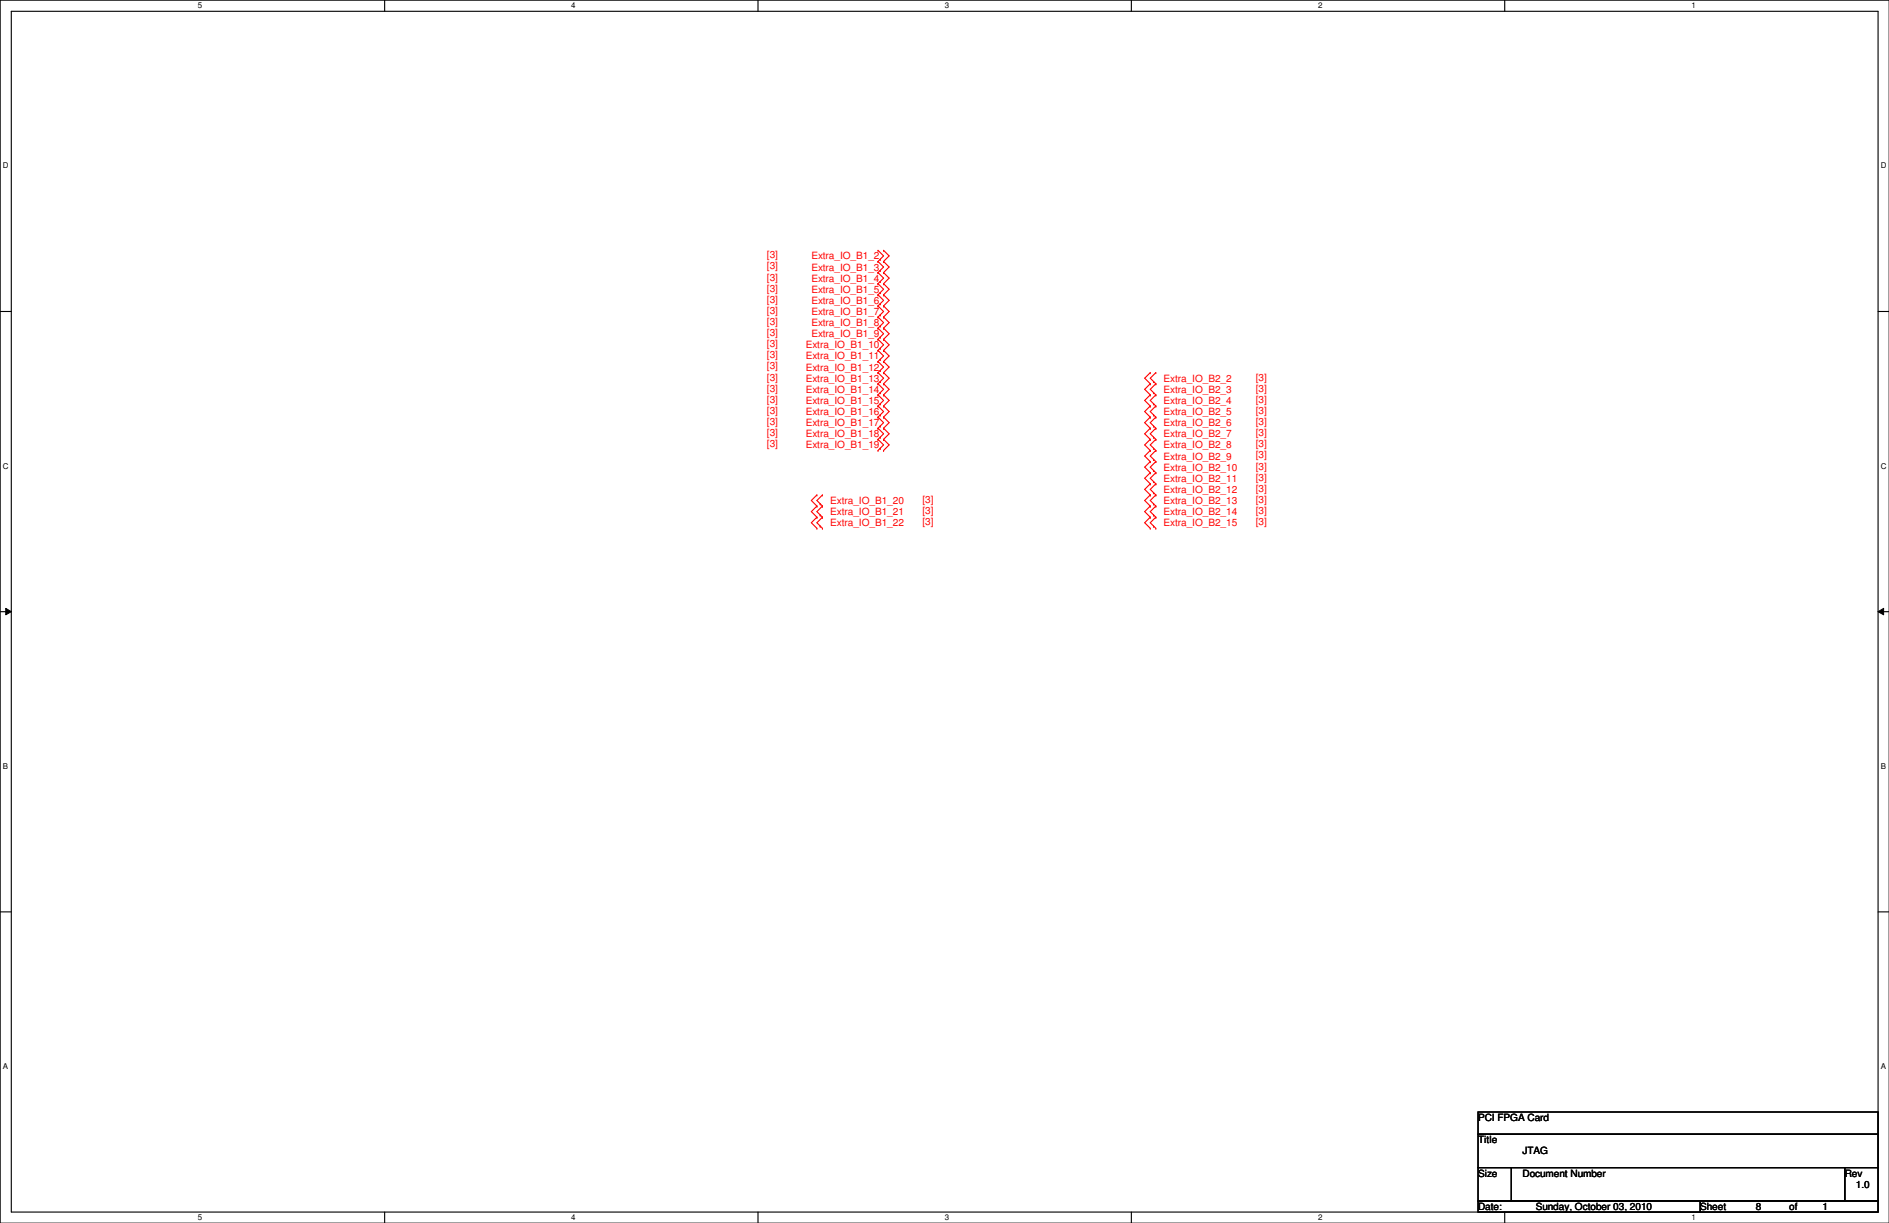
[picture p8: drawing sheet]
<svg xmlns="http://www.w3.org/2000/svg" width="432mm" height="279mm" viewBox="0 0 432 279" stroke-linecap="round" stroke-linejoin="round" font-family="sans-serif">
<path d="M0 0h431.8v279.4h-431.8zM2.6 2.6h426.7v274.3h-426.7z" fill="none" stroke="#000" stroke-width=".25"/>
<g fill="#fff">
<path d="M45.3 .3h.9v2h-.9z"/>
<path d="M45.3 277.2h.9v1.9h-.9z"/>
</g>
<path d="M87.9 0v2.6M87.9 276.9v2.5" fill="none" stroke="#000" stroke-width=".25"/>
<g fill="#fff">
<path d="M130.6 .3h1v2h-1z"/>
<path d="M130.6 277.2h1v1.9h-1z"/>
</g>
<path d="M173.3 0v2.6M173.3 276.9v2.5" fill="none" stroke="#000" stroke-width=".25"/>
<g fill="#fff">
<path d="M215.9 .3h1v2h-1z"/>
<path d="M215.9 277.2h1v1.9h-1z"/>
</g>
<path d="M258.6 0v2.6M258.6 276.9v2.5" fill="none" stroke="#000" stroke-width=".25"/>
<g fill="#fff">
<path d="M301.3 .3h1v2h-1z"/>
<path d="M301.3 277.2h1v1.9h-1z"/>
</g>
<path d="M344 0v2.6M344 276.9v2.5" fill="none" stroke="#000" stroke-width=".25"/>
<g fill="#fff">
<path d="M386.6 .3h1v2h-1z"/>
<path d="M386.6 277.2h1v1.9h-1z"/>
<path d="M.7 36.9h1.2v2h-1.2z"/>
<path d="M429.9 36.9h1.3v2h-1.3z"/>
<path d="M.7 105.5h1.2v1.9h-1.2z"/>
<path d="M429.9 105.5h1.3v1.9h-1.3z"/>
</g>
<path d="M0 71.2h2.6M429.3 71.2h2.5" fill="none" stroke="#000" stroke-width=".25"/>
<g fill="#fff">
<path d="M.7 174h1.2v2h-1.2z"/>
<path d="M429.9 174h1.2v2h-1.2z"/>
</g>
<path d="M0 139.7h2.6M429.3 139.7h2.5" fill="none" stroke="#000" stroke-width=".25"/>
<path d="M1.3 139l1.3 .7-1.3 .8zM429.3 139.7l1.3-.7v1.5z" fill="#000"/>
<path d="M1.3 139l1.3 .7-1.3 .8zM429.3 139.7l1.3-.7v1.5z" fill="none" stroke="#000" stroke-width=".23"/>
<g fill="#fff">
<path d="M.7 242.6h1.2v2h-1.2z"/>
<path d="M429.9 242.6h1.2v2h-1.2z"/>
</g>
<path d="M0 208.3h2.6M429.3 208.3h2.5M337.9 254h91.4v5.1h-91.4zM337.9 259.1h91.4v7.6h-91.4zM337.9 266.7h7.6v7.7h-7.6zM337.9 274.4h50.8v2.5h-50.8zM345.5 266.7h76.2v7.7h-76.2zM388.7 274.4h40.6v2.5h-40.6zM421.7 266.7h7.6v7.7h-7.6z" fill="none" stroke="#000" stroke-width=".25"/>
<g fill="none" stroke="#f00" stroke-width=".25">
<path d="M200.7 57.2h.1M200.7 59.7h.1M200.7 57.2l1.3 1.3-1.3 1.2M200.7 59.7l1.3 1.3-1.3 1.3M201.2 59.2h.1M202 57.2h.1M202 59.7h.1M202 57.2l1.2 1.3-1.2 1.2M202 59.7l1.2 1.3-1.2 1.3M200.7 62.3h.1M200.7 69.9h.1M200.7 72.4h.1"/>
<path d="M200.7 64.8h.1M200.7 67.4h.1M200.7 75h.1M200.7 77.5h.1M200.7 69.9l1.3 1.3-1.3 1.2M200.7 62.3l1.3 1.2-1.3 1.3M200.7 67.4l1.3 1.2-1.3 1.3M200.7 64.8l1.3 1.3-1.3 1.3M200.7 72.4l1.3 1.3-1.3 1.3M200.7 75l1.3 1.2-1.3 1.3M200.7 77.5l1.3 1.3-1.3 1.3M201.2 61.8h.1"/>
<path d="M201.2 71.9h.1M201.2 64.3h.1M201.2 69.4h.1M201.2 66.8h.1M201.2 74.5h.1M201.2 77h.1M201.2 79.5h.1M202 62.3h.1M202 69.9h.1M202 72.4h.1M202 64.8h.1M202 67.4h.1"/>
<path d="M202 75h.1M202 77.5h.1M202 69.9l1.2 1.3-1.2 1.2M202 62.3l1.2 1.2-1.2 1.3M202 67.4l1.2 1.2-1.2 1.3M202 64.8l1.2 1.3-1.2 1.3M202 72.4l1.2 1.3-1.2 1.3M202 75l1.2 1.2-1.2 1.3M202 77.5l1.2 1.3-1.2 1.3M200.7 80.1h.1M200.7 82.6h.1M200.7 85.1h.1"/>
<path d="M200.7 87.7h.1M200.7 90.2h.1M200.7 92.8h.1M200.7 95.3h.1M200.7 97.8h.1M200.7 97.8l1.3 1.3-1.3 1.3M200.7 80.1l1.3 1.2-1.3 1.3M200.7 82.6l1.3 1.3-1.3 1.2M200.7 85.1l1.3 1.3-1.3 1.3M200.7 87.7l1.3 1.2-1.3 1.3M200.7 92.8l1.3 1.2-1.3 1.3M200.7 95.3l1.3 1.3-1.3 1.2"/>
<path d="M200.7 90.2l1.3 1.3-1.3 1.3M201.2 82.1h.1M201.2 84.6h.1M201.2 87.2h.1M201.2 89.7h.1M201.2 94.8h.1M201.2 97.3h.1M201.2 92.2h.1M201.2 99.9h.1M202 80.1h.1M202 82.6h.1M202 85.1h.1"/>
<path d="M202 87.7h.1M202 90.2h.1M202 92.8h.1M202 95.3h.1M202 97.8h.1M202 95.3l1.2 1.3-1.2 1.2M202 97.8l1.2 1.3-1.2 1.3M202 80.1l1.2 1.2-1.2 1.3M202 82.6l1.2 1.3-1.2 1.2M202 85.1l1.2 1.3-1.2 1.3M202 87.7l1.2 1.2-1.2 1.3M202 92.8l1.2 1.2-1.2 1.3"/>
<path d="M202 90.2l1.2 1.3-1.2 1.3M262.9 85.1h.1M262.9 87.7h.1M262.9 90.2h.1M262.9 92.8h.1M262.9 95.3h.1M262.9 97.8h.1M262.9 85.1l-1.2 1.3 1.2 1.3M262.9 87.7l-1.2 1.2 1.2 1.3M262.9 90.2l-1.2 1.3 1.2 1.3M262.9 92.8l-1.2 1.2 1.2 1.3M262.9 97.8l-1.2 1.3 1.2 1.3"/>
<path d="M262.9 95.3l-1.2 1.3 1.2 1.2M263.7 87.2h.1M263.7 89.7h.1M263.7 92.2h.1M263.7 94.8h.1M263.7 99.9h.1M263.7 97.3h.1M264.2 85.1h.1M264.2 87.7h.1M264.2 90.2h.1M264.2 92.8h.1M264.2 95.3h.1"/>
<path d="M264.2 97.8h.1M264.2 85.1l-1.3 1.3 1.3 1.3M264.2 87.7l-1.3 1.2 1.3 1.3M264.2 90.2l-1.3 1.3 1.3 1.3M264.2 92.8l-1.3 1.2 1.3 1.3M264.2 97.8l-1.3 1.3 1.3 1.3M264.2 95.3l-1.3 1.3 1.3 1.2M186.7 113.1h.1M186.7 115.6h.1M186.7 118.2h.1M186.7 113.1l-1.2 1.2 1.2 1.3M186.7 115.6l-1.2 1.3 1.2 1.3"/>
<path d="M186.7 118.2l-1.2 1.2 1.2 1.3M187.5 115.1h.1M187.5 117.6h.1M188 113.1h.1M188 115.6h.1M188 118.2h.1M188 113.1l-1.3 1.2 1.3 1.3M188 115.6l-1.3 1.3 1.3 1.3M188 118.2l-1.3 1.2 1.3 1.3M200.7 100.4h.1M200.7 102.9h.1M200.7 100.4l1.3 1.2-1.3 1.3"/>
<path d="M201.2 102.4h.1M202 100.4h.1M202 102.9h.1M202 100.4l1.2 1.2-1.2 1.3M262.9 100.4h.1M262.9 102.9h.1M262.9 105.5h.1M262.9 108h.1M262.9 110.5h.1M262.9 113.1h.1M262.9 115.6h.1M262.9 118.2h.1"/>
<path d="M262.9 100.4l-1.2 1.2 1.2 1.3M262.9 102.9l-1.2 1.3 1.2 1.3M262.9 108l-1.2 1.3 1.2 1.2M262.9 105.5l-1.2 1.2 1.2 1.3M262.9 110.5l-1.2 1.3 1.2 1.3M262.9 113.1l-1.2 1.2 1.2 1.3M262.9 115.6l-1.2 1.3 1.2 1.3M262.9 118.2l-1.2 1.2 1.2 1.3M263.7 102.4h.1M263.7 104.9h.1M263.7 110h.1M263.7 107.5h.1"/>
<path d="M263.7 112.6h.1M263.7 115.1h.1M263.7 117.6h.1M264.2 100.4h.1M264.2 102.9h.1M264.2 105.5h.1M264.2 108h.1M264.2 110.5h.1M264.2 113.1h.1M264.2 115.6h.1M264.2 118.2h.1M264.2 100.4l-1.3 1.2 1.3 1.3"/>
<path d="M264.2 102.9l-1.3 1.3 1.3 1.3M264.2 108l-1.3 1.3 1.3 1.2M264.2 105.5l-1.3 1.2 1.3 1.3M264.2 110.5l-1.3 1.3 1.3 1.3M264.2 113.1l-1.3 1.2 1.3 1.3M264.2 115.6l-1.3 1.3 1.3 1.3M264.2 118.2l-1.3 1.2 1.3 1.3M186.7 120.7h.1M187.5 120.2h.1M188 120.7h.1M262.9 120.7h.1M263.7 120.2h.1"/>
<path d="M264.2 120.7h.1"/>
</g>
<g font-size="2.3" fill="#f00">
<text x="175.3" y="59">[3]</text>
<text x="185.5" y="59.3">Extra_IO_B1_2</text>
<text x="175.3" y="61.6">[3]</text>
<text x="175.3" y="64.1">[3]</text>
<text x="185.5" y="61.8">Extra_IO_B1_3</text>
<text x="185.5" y="64.3">Extra_IO_B1_4</text>
<text x="175.3" y="71.7">[3]</text>
<text x="175.3" y="69.2">[3]</text>
<text x="175.3" y="66.6">[3]</text>
<text x="185.5" y="72">Extra_IO_B1_7</text>
<text x="185.5" y="69.4">Extra_IO_B1_6</text>
<text x="185.5" y="66.9">Extra_IO_B1_5</text>
<text x="175.3" y="74.3">[3]</text>
<text x="175.3" y="76.8">[3]</text>
<text x="185.5" y="74.5">Extra_IO_B1_8</text>
<text x="185.5" y="77">Extra_IO_B1_9</text>
<text x="175.3" y="81.9">[3]</text>
<text x="175.3" y="79.3">[3]</text>
<text x="184.2" y="82.1">Extra_IO_B1_11</text>
<text x="184.2" y="79.6">Extra_IO_B1_10</text>
<text x="175.3" y="84.4">[3]</text>
<text x="175.3" y="87">[3]</text>
<text x="175.3" y="89.5">[3]</text>
<text x="184.2" y="84.7">Extra_IO_B1_12</text>
<text x="184.2" y="87.2">Extra_IO_B1_13</text>
<text x="184.2" y="89.7">Extra_IO_B1_14</text>
<text x="266" y="87.2">Extra_IO_B2_2</text>
<text x="266" y="89.7">Extra_IO_B2_3</text>
<text x="287.1" y="87">[3]</text>
<text x="287.1" y="89.5">[3]</text>
<text x="175.3" y="94.6">[3]</text>
<text x="175.3" y="92">[3]</text>
<text x="184.2" y="94.8">Extra_IO_B1_16</text>
<text x="184.2" y="92.3">Extra_IO_B1_15</text>
<text x="266" y="92.3">Extra_IO_B2_4</text>
<text x="266" y="94.8">Extra_IO_B2_5</text>
<text x="287.1" y="92">[3]</text>
<text x="287.1" y="94.6">[3]</text>
<text x="175.3" y="97.1">[3]</text>
<text x="175.3" y="99.7">[3]</text>
<text x="184.2" y="97.4">Extra_IO_B1_17</text>
<text x="184.2" y="99.9">Extra_IO_B1_18</text>
<text x="266" y="99.9">Extra_IO_B2_7</text>
<text x="266" y="97.4">Extra_IO_B2_6</text>
<text x="287.1" y="99.7">[3]</text>
<text x="287.1" y="97.1">[3]</text>
<text x="175.3" y="102.2">[3]</text>
<text x="184.2" y="102.4">Extra_IO_B1_19</text>
<text x="266" y="102.4">Extra_IO_B2_8</text>
<text x="266" y="105">Extra_IO_B2_9</text>
<text x="266" y="107.5">Extra_IO_B2_10</text>
<text x="287.1" y="102.2">[3]</text>
<text x="287.1" y="104.7">[3]</text>
<text x="287.1" y="107.3">[3]</text>
<text x="266" y="110.1">Extra_IO_B2_11</text>
<text x="266" y="112.6">Extra_IO_B2_12</text>
<text x="287.1" y="109.8">[3]</text>
<text x="287.1" y="112.4">[3]</text>
<text x="189.8" y="115.1">Extra_IO_B1_20</text>
<text x="189.8" y="117.7">Extra_IO_B1_21</text>
<text x="210.9" y="114.9">[3]</text>
<text x="210.9" y="117.4">[3]</text>
<text x="210.9" y="120">[3]</text>
<text x="266" y="115.1">Extra_IO_B2_13</text>
<text x="266" y="117.7">Extra_IO_B2_14</text>
<text x="287.1" y="114.9">[3]</text>
<text x="287.1" y="117.4">[3]</text>
<text x="287.1" y="120">[3]</text>
<text x="189.8" y="120.2">Extra_IO_B1_22</text>
<text x="266" y="120.2">Extra_IO_B2_15</text>
</g>
<g font-size="2.3">
<text x="337.9" y="256.1">PCI FPGA Card</text>
<text x="337.9" y="261.2">Title</text>
<text x="348" y="263.7">JTAG</text>
<text x="337.9" y="268.8">Size</text>
<text x="348" y="268.8">Document Number</text>
<text x="421.7" y="268.8">Rev</text>
<text x="424.2" y="271.4">1.0</text>
<text x="337.9" y="276.4">Date:</text>
<text x="351.1" y="276.4">Sunday, October 03, 2010</text>
<text x="388.7" y="276.4">Sheet</text>
<text x="401.4" y="276.4">8</text>
<text x="409" y="276.4">of</text>
<text x="416.6" y="276.4">1</text>
</g>
<g font-size="1.8">
<text x="45.3" y="1.9">5</text>
<text x="130.6" y="1.9">4</text>
<text x="215.9" y="1.9">3</text>
<text x="301.3" y="1.9">2</text>
<text x="386.6" y="1.9">1</text>
<text x=".7" y="38.5">D</text>
<text x="429.9" y="38.5">D</text>
<text x=".7" y="107.1">C</text>
<text x="429.9" y="107.1">C</text>
<text x=".7" y="175.6">B</text>
<text x="429.9" y="175.6">B</text>
<text x=".7" y="244.2">A</text>
<text x="429.9" y="244.2">A</text>
<text x="45.3" y="278.8">5</text>
<text x="130.6" y="278.8">4</text>
<text x="215.9" y="278.8">3</text>
<text x="301.3" y="278.8">2</text>
<text x="386.6" y="278.8">1</text>
</g>
</svg>
